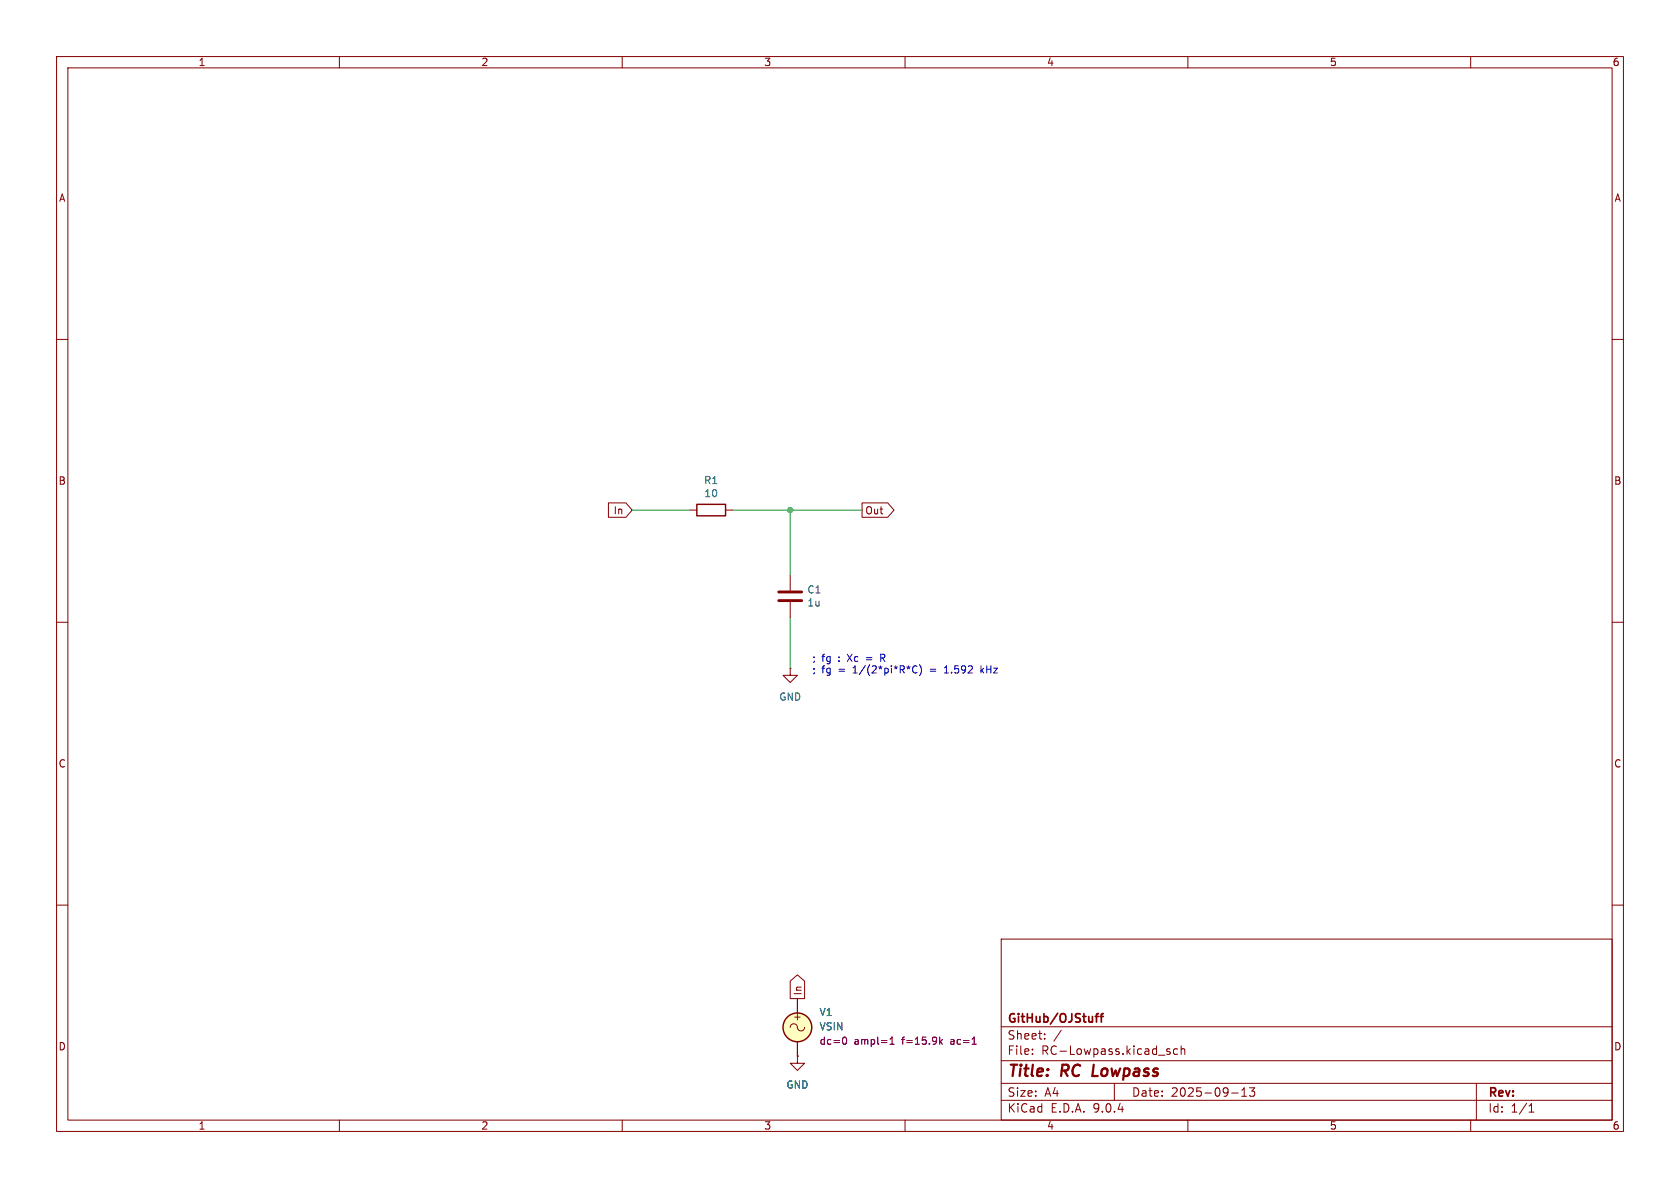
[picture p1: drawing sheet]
<svg xmlns="http://www.w3.org/2000/svg" width="297mm" height="210mm" viewBox="0 0 297 210" stroke-linecap="round" stroke-linejoin="round" font-family="sans-serif">
<g fill="none" stroke="#840000" stroke-width=".18">
<path d="M10 10h277v190h-277zM12 12h273v186h-273zM60 10v2M110 10v2M160 10v2M210 10v2M260 10v2M10 60h2M285 60h2M107.6 88.9h3l1.2 1.3-1.2 1.2h-3zM121.9 90.2h1.3M128.3 90.2h1.2"/>
<path d="M152.4 88.9h4.5l1.2 1.3-1.2 1.2h-4.5zM10 110h2M139.7 118.1v1.3h1.3l-1.3 1.3-1.3-1.3h1.3M139.7 118.1h.1M139.7 101.6v2.8M139.7 106.4v2.8M285 110h2M10 160h2M139.7 173.4l1.3-1.1 1.2 1.1v3.1h-2.5zM141 176.5v2.6M177 166h108v32h-108zM285 160h2"/>
<path d="M60 198v2M110 198v2M139.7 181.6a.67 .67 0 0 1 .8-.6 .67 .67 0 0 1 .5 .8 .64 .64 0 0 0 .7 .4 .64 .64 0 0 0 .5-.6M141 186.7v1.3h1.2l-1.2 1.2-1.3-1.2h1.3M141 186.7h.1M141 184.2v2.5M160 198v2M177 194.5h108M177 191.5h108M177 187.5h108M177 181.5h108M182.5 186.3v.1"/>
<path d="M182.5 185.5v.1M184.7 183.6v.1M184.7 182.8v.1M187.6 182.1l-1.3 2M197 191.5v3M206.5 185.9l.3 .1 .1 .2-.2 .2h-.3M206.5 185.4l.3 .1M208.2 185.5l-.5-.1-.2 .3v.4l.1 .2h.6M208.8 185.5l.2-.1 .4 .1 .1 .9M208.8 184.9v1.5M210 198v2M217.7 193.2h1.2"/>
<path d="M219.5 193.8h.9M219.5 192.7l.5-.4v1.5M220.9 192.3h.9l-.5 .6 .4 .1v.7l-.2 .1h-.4l-.2-.1M260 198v2M261 191.5v6.5M270.3 196.6h.9M270.3 195.5l.4-.4v1.5"/>
</g>
<path d="M193.4 188.2l-.3 2h1" fill="none" stroke="#840000" stroke-width=".4"/>
<path d="M193.6 179.7h.6M194.2 179.2l-.4 .2v1.3M194.5 179.7h.6M195.1 179.2l-.4 .2v1.3" fill="none" stroke="#840000" stroke-width=".3"/>
<path d="M137.7 104.6h4M137.7 106.2h4" fill="none" stroke="#840000" stroke-width=".51"/>
<circle cx="141" cy="181.6" r="2.54" fill="#ffffc2" stroke="#ffffc2" stroke-width=".18"/>
<g fill="none" stroke="#840000" stroke-width=".25">
<path d="M123.2 89.2h5.1v2h-5.1z"/>
<circle cx="141" cy="181.6" r="2.54"/>
</g>
<path d="M149.1 183.4l.1-.1a.68 .68 0 0 1 .5 .7 .68 .68 0 0 1-.5 .6l-.1-.1M157.3 184.6h.8M157.3 183.7l.4-.4v1.3M166.1 183.3v1.3M166.2 184.1l.4 .5M166.6 183.8l-.5 .4M171.9 184.6h.7" fill="none" stroke="#840084" stroke-width=".18"/>
<path d="M111.8 90.2h10.1M129.5 90.2h22.9M139.7 90.2v11.4M139.7 109.2v8.9" fill="none" stroke="#009600" stroke-width=".18"/>
<path d="M155.7 116.3h.5M156.2 115.7h-.5v1.2M162.1 117.8a.6 .6 0 0 0-.8 .4 .6 .6 0 0 0 .6 .8l.2-.2M162.5 117.5a1.46 1.46 0 0 1 0 2M167 119h.7M167.2 117.9l-.2 .2M173.4 117.7v1.3M173.5 118.5l.4 .5M173.9 118.1l-.5 .5" fill="none" stroke="#0000c2" stroke-width=".18"/>
<circle cx="139.7" cy="90.2" r=".46" fill="#009600" stroke="#009600" stroke-width=".18"/>
<g font-size="2.8" fill="#840000">
<text x="178" y="190.9">Title:</text>
<text x="187.7" y="190.9">RC</text>
<text x="194" y="190.9">Lowpass</text>
</g>
<g font-size="2.1" fill="#840000">
<text x="178" y="184">Sheet:</text>
<text x="178" y="181.2">GitHub/OJStuff</text>
<text x="178" y="186.7">File:</text>
<text x="184.1" y="186.7">RC-Lowpass.kicad_sch</text>
<text x="178" y="196.9">KiCad</text>
<text x="178" y="194.1">Size:</text>
<text x="184.7" y="194.1">A4</text>
<text x="185.7" y="196.9">E.D.A.</text>
<text x="193.3" y="196.9">9.0.4</text>
<text x="200" y="194.1">Date:</text>
<text x="207" y="194.1">2025-09-13</text>
<text x="263" y="194.3">Rev:</text>
<text x="263" y="196.9">Id:</text>
<text x="267.1" y="196.9">1/1</text>
</g>
<g font-size="1.8" fill="#840000">
<text x="35" y="11.9">1</text>
<text x="85" y="11.9">2</text>
<text x="135" y="11.9">3</text>
<text x="185" y="11.9">4</text>
<text x="235" y="11.9">5</text>
<text x="285" y="11.9">6</text>
<text x="10.3" y="35.9">A</text>
<text x="285.3" y="35.9">A</text>
<text x="10.3" y="85.9">B</text>
<text x="285.3" y="85.9">B</text>
<text x="108.4" y="91.1">In</text>
<text x="152.9" y="91.1">Out</text>
<text x="10.3" y="135.9">C</text>
<text x="285.3" y="135.9">C</text>
<text x="141.9" y="176.1" transform="rotate(-90 141.9 176.1)">In</text>
<text x="10.3" y="185.9">D</text>
<text x="140.1" y="180.6">+</text>
<text x="285.3" y="185.9">D</text>
<text x="35" y="199.9">1</text>
<text x="85" y="199.9">2</text>
<text x="135" y="199.9">3</text>
<text x="185" y="199.9">4</text>
<text x="235" y="199.9">5</text>
<text x="285" y="199.9">6</text>
</g>
<g font-size="1.8" fill="#006464">
<text x="124.4" y="85.8">R1</text>
<text x="124.4" y="88.1">10</text>
<text x="142.6" y="105.1">C1</text>
<text x="142.6" y="107.4">1u</text>
<text x="137.7" y="124.1">GND</text>
<text x="144.8" y="179.8">V1</text>
<text x="144.8" y="182.3">VSIN</text>
<text x="138.9" y="192.6">GND</text>
</g>
<g font-size="1.8" fill="#0000c2">
<text x="143.5" y="117.1">;</text>
<text x="143.5" y="119.1">;</text>
<text x="145.3" y="117.1">fg</text>
<text x="145.3" y="119.1">fg</text>
<text x="148.3" y="117.1">:</text>
<text x="148.3" y="119.1">=</text>
<text x="150.1" y="117.1">Xc</text>
<text x="151.1" y="119.1">1/(2*pi*R*C)</text>
<text x="153.6" y="117.1">=</text>
<text x="156.3" y="117.1">R</text>
<text x="164.9" y="119.1">=</text>
<text x="167.6" y="119.1">1.592</text>
<text x="174.2" y="119.1">kHz</text>
</g>
<g font-size="1.8" fill="#840084">
<text x="144.8" y="184.9">dc=0</text>
<text x="151" y="184.9">ampl=1</text>
<text x="159.6" y="184.9">f=15.9k</text>
<text x="168.3" y="184.9">ac=1</text>
</g>
</svg>
